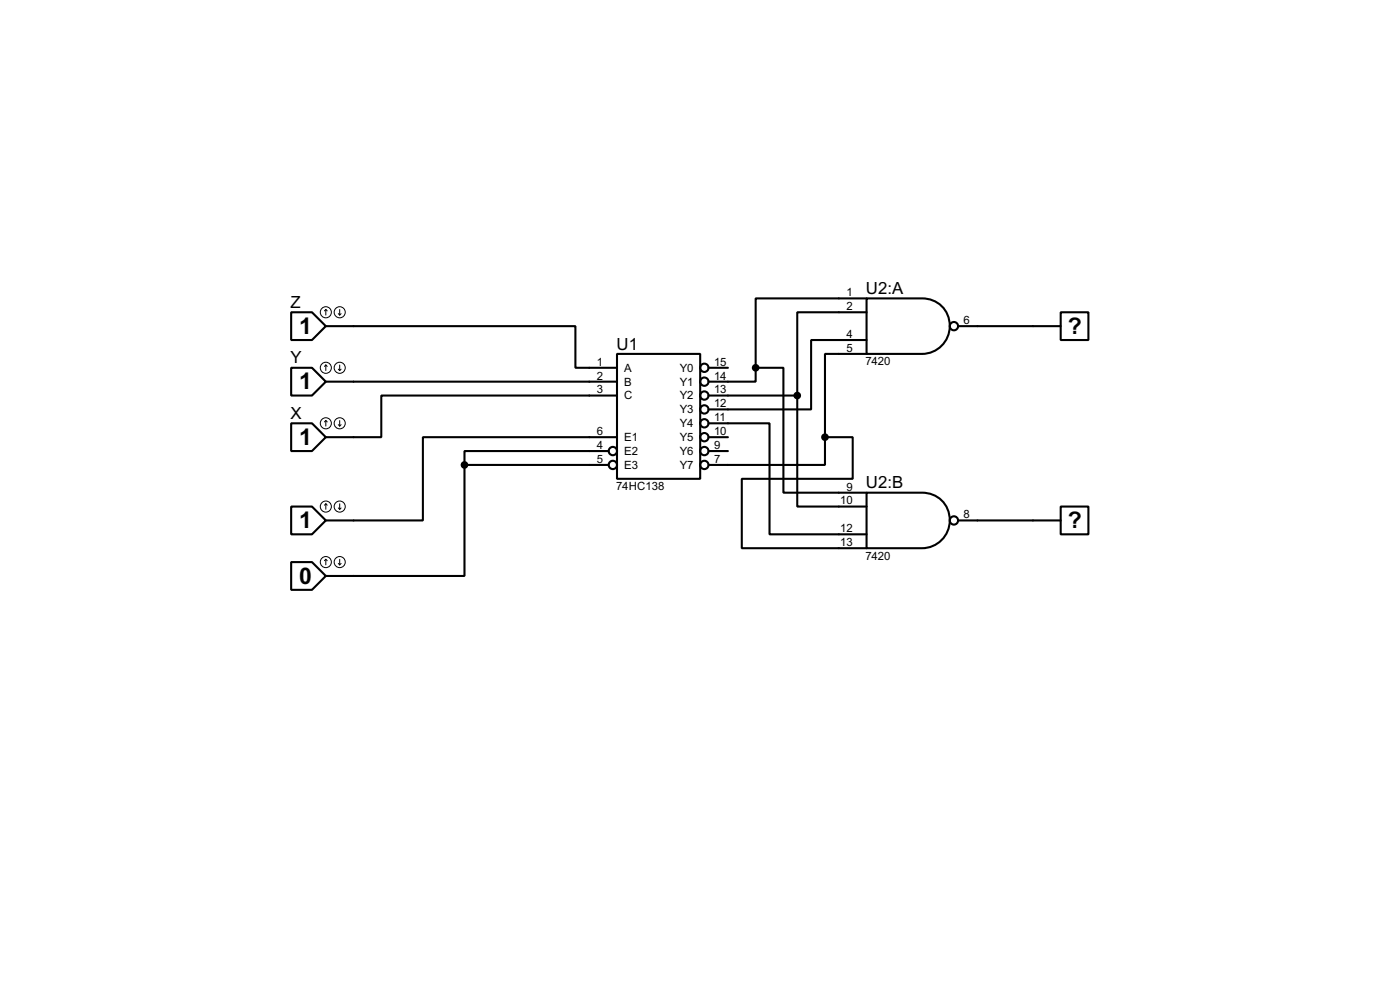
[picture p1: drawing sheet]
<svg xmlns="http://www.w3.org/2000/svg" width="256mm" height="180mm" viewBox="0 0 256 180" stroke-linecap="round" stroke-linejoin="round" font-family="sans-serif">
<g fill="none" stroke="#000" stroke-width=".38">
<path d="M53.3 57.1h3.8l2.6 2.6-2.6 2.5h-3.8zM59.7 59.7h45.7v7.6h7.6M158.7 54.6h10.2a5.1 5.1 0 0 1 5.1 5.1 5.1 5.1 0 0 1-5.1 5.1h-10.2zM158.7 54.6h-20.3v12.7M158.7 57.1h-12.7v15.3M175.5 59.7h18.8M194.3 57.1h5.1v5.1h-5.1zM53.3 67.3h3.8l2.6 2.5-2.6 2.6h-3.8zM53.3 77.5h3.8l2.6 2.5-2.6 2.5h-3.8zM59.7 69.8h53.3M113 64.8h15.3v22.8h-15.3zM113 72.4h-43.2v7.6h-10.1"/>
<path d="M129.8 77.5h11.2v20.3h17.7M129.8 72.4h16.2M129.8 67.3h3.5M138.4 67.3v2.5h-8.6M138.4 67.3h5.1v22.9h15.2M146 72.4v20.3h12.7M158.7 62.2h-10.1v12.7h-18.8M158.7 64.8h-7.6v15.2M53.3 92.7h3.8l2.6 2.5-2.6 2.6h-3.8zM85.1 85.1v20.3h-25.4M85.1 85.1h26.4M111.5 82.5h-26.4v2.6"/>
<path d="M113 80h-35.5v15.2h-17.8M129.8 80h3.5M129.8 82.5h3.5M151.1 80v5.1h-21.3M151.1 80h5.1v7.6h-20.3v12.7h22.8M158.7 90.2h10.2a5.1 5.1 0 0 1 5.1 5 5.1 5.1 0 0 1-5.1 5.1h-10.2zM175.5 95.2h18.8M194.3 92.7h5.1v5.1h-5.1zM53.3 102.9h3.8l2.6 2.5-2.6 2.5h-3.8z"/>
<circle cx="174.8" cy="59.7" r=".76"/>
<circle cx="129" cy="77.5" r=".76"/>
<circle cx="129" cy="67.3" r=".76"/>
<circle cx="129" cy="69.9" r=".76"/>
<circle cx="129" cy="74.9" r=".76"/>
<circle cx="129" cy="72.4" r=".76"/>
<circle cx="112.3" cy="85.1" r=".76"/>
<circle cx="112.3" cy="82.6" r=".76"/>
<circle cx="129" cy="82.6" r=".76"/>
<circle cx="129" cy="80" r=".76"/>
<circle cx="129" cy="85.1" r=".76"/>
<circle cx="174.8" cy="95.3" r=".76"/>
</g>
<g fill="none" stroke="#000" stroke-width=".18">
<path d="M59.7 56.6l-.3 .3M59.7 56.6l.2 .3M59.7 56.6v1.1M62 57.4l.2 .3M62.2 56.6v1.1M62.5 57.4l-.3 .3M59.7 66.8v1M59.7 77v1M59.7 66.8l-.3 .3M59.7 66.8l.2 .3M59.7 77l-.3 .2M59.7 77l.2 .2"/>
<path d="M62 67.6l.2 .2M62 77.7l.2 .3M62.2 66.8v1M62.2 77v1M62.5 67.6l-.3 .2M62.5 77.7l-.3 .3M59.7 92.2v1M59.7 92.2l-.3 .3M59.7 92.2l.2 .3M62 93l.2 .2M62.2 92.2v1M62.5 93l-.3 .2"/>
<path d="M59.7 102.4v1M59.7 102.4l-.3 .2M59.7 102.4l.2 .2M62 103.1l.2 .3M62.2 102.4v1M62.5 103.1l-.3 .3"/>
<circle cx="59.7" cy="57.2" r="1.02"/>
<circle cx="62.2" cy="57.2" r="1.02"/>
<circle cx="59.7" cy="77.5" r="1.02"/>
<circle cx="59.7" cy="67.3" r="1.02"/>
<circle cx="62.2" cy="77.5" r="1.02"/>
<circle cx="62.2" cy="67.3" r="1.02"/>
<circle cx="59.7" cy="92.7" r="1.02"/>
<circle cx="62.2" cy="92.7" r="1.02"/>
<circle cx="59.7" cy="102.9" r="1.02"/>
<circle cx="62.2" cy="102.9" r="1.02"/>
</g>
<g fill="#000" stroke="#000" stroke-width=".38">
<circle cx="138.4" cy="67.3" r=".51"/>
<circle cx="146" cy="72.4" r=".51"/>
<circle cx="85.1" cy="85.1" r=".51"/>
<circle cx="151.1" cy="80" r=".51"/>
</g>
<g font-size="4.7">
<text x="54.8" y="61.1">1</text>
<text x="195.6" y="61.1">?</text>
<text x="54.8" y="71.2">1</text>
<text x="54.8" y="81.4">1</text>
<text x="54.8" y="96.6">1</text>
<text x="195.6" y="96.6">?</text>
<text x="54.8" y="106.8">0</text>
</g>
<g font-size="3.4">
<text x="158.6" y="53.8">U2:A</text>
<text x="53.2" y="56.3">Z</text>
<text x="112.9" y="64">U1</text>
<text x="53.2" y="66.5">Y</text>
<text x="53.2" y="76.7">X</text>
<text x="158.6" y="89.4">U2:B</text>
</g>
<g font-size="2.3">
<text x="155.1" y="54.2">1</text>
<text x="155.1" y="56.8">2</text>
<text x="176.5" y="59.3">6</text>
<text x="155.1" y="61.8">4</text>
<text x="155.1" y="64.4">5</text>
<text x="109.3" y="66.9">1</text>
<text x="109.3" y="69.5">2</text>
<text x="114.3" y="68">A</text>
<text x="114.3" y="70.6">B</text>
<text x="124.5" y="68">Y0</text>
<text x="124.5" y="70.6">Y1</text>
<text x="130.8" y="66.9">15</text>
<text x="130.8" y="69.5">14</text>
<text x="158.5" y="66.9">7420</text>
<text x="109.3" y="72">3</text>
<text x="114.3" y="73.1">C</text>
<text x="124.5" y="73.1">Y2</text>
<text x="124.5" y="75.6">Y3</text>
<text x="130.8" y="72">13</text>
<text x="130.8" y="74.5">12</text>
<text x="130.8" y="77.1">11</text>
<text x="109.3" y="79.6">6</text>
<text x="109.3" y="82.2">4</text>
<text x="114.3" y="80.7">E1</text>
<text x="114.3" y="83.3">E2</text>
<text x="124.5" y="78.2">Y4</text>
<text x="124.5" y="80.7">Y5</text>
<text x="124.5" y="83.3">Y6</text>
<text x="130.8" y="79.6">10</text>
<text x="130.8" y="82.2">9</text>
<text x="109.3" y="84.7">5</text>
<text x="112.9" y="89.7">74HC138</text>
<text x="114.3" y="85.8">E3</text>
<text x="124.5" y="85.8">Y7</text>
<text x="130.8" y="84.7">7</text>
<text x="155.1" y="89.8">9</text>
<text x="153.9" y="92.3">10</text>
<text x="176.5" y="94.9">8</text>
<text x="153.9" y="97.4">12</text>
<text x="153.9" y="99.9">13</text>
<text x="158.5" y="102.4">7420</text>
</g>
</svg>
